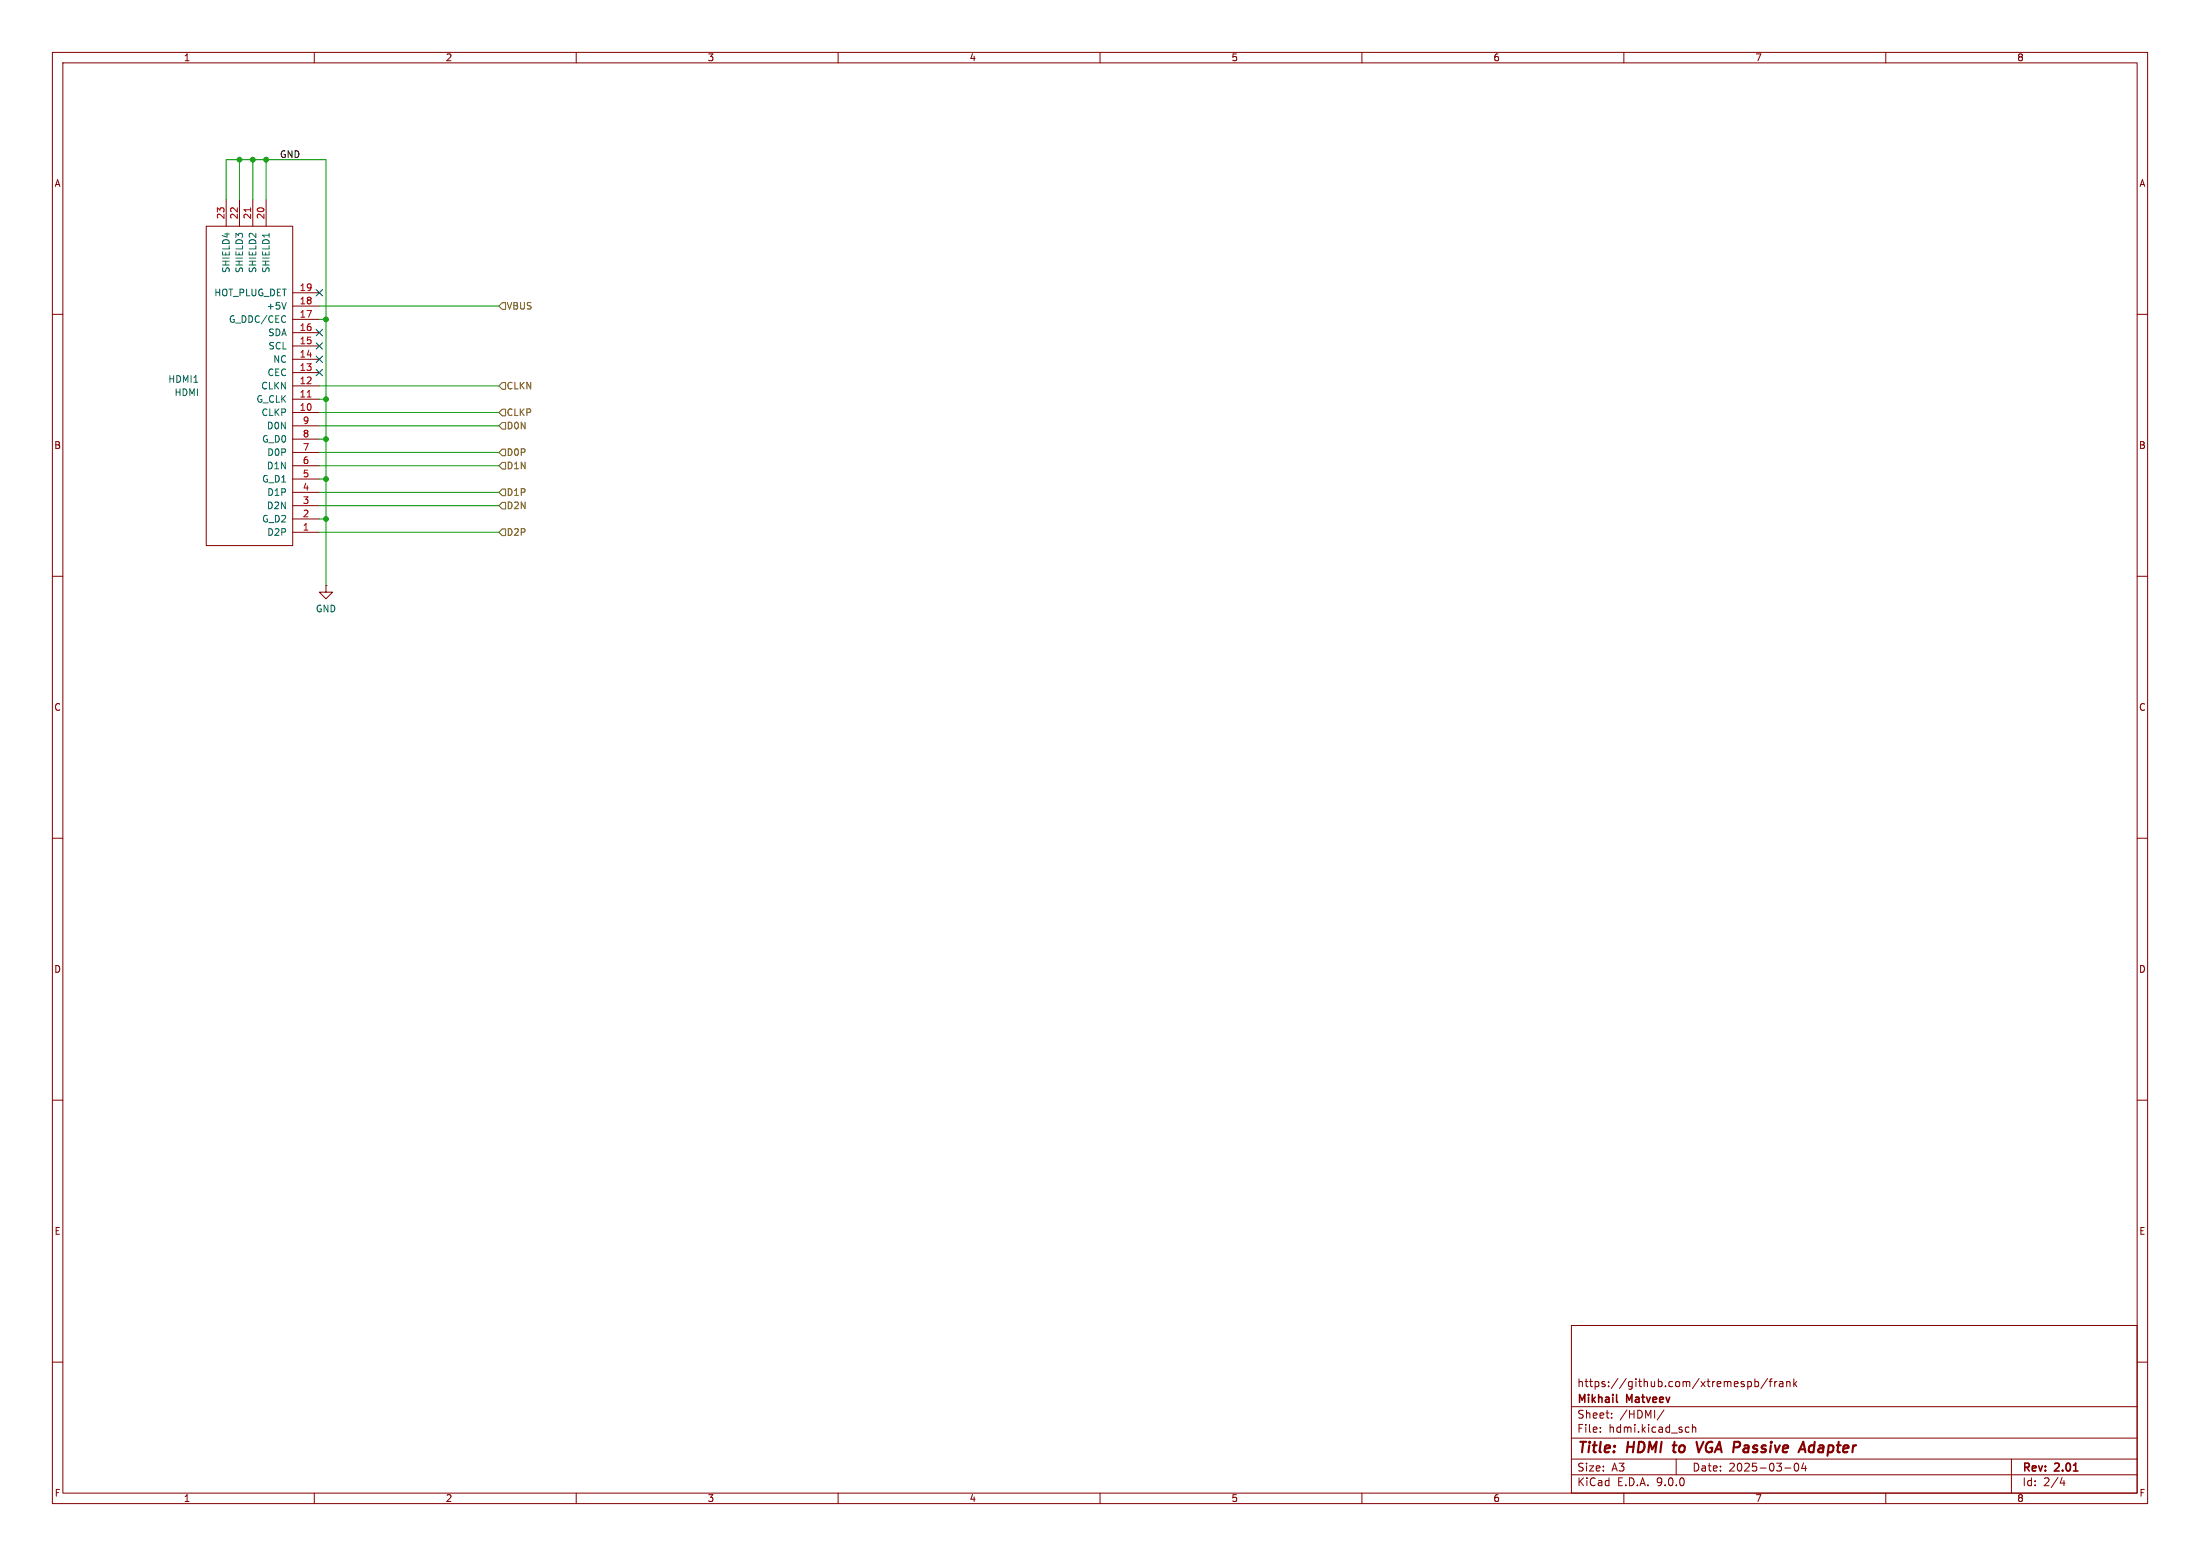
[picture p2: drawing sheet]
<svg xmlns="http://www.w3.org/2000/svg" width="420mm" height="297mm" viewBox="0 0 420 297" stroke-linecap="round" stroke-linejoin="round" font-family="sans-serif">
<g fill="none" stroke="#840000" stroke-width=".19">
<path d="M10 10h400v277h-400zM12 12h396v273h-396zM60 10v2M110 10v2M160 10v2M210 10v2M260 10v2M310 10v2M360 10v2M43.2 38.1v5.1M45.7 38.1v5.1M48.3 38.1v5.1"/>
<path d="M50.8 38.1v5.1M39.4 43.2h16.5v60.9h-16.5zM55.9 58.4h5.1M55.9 55.9h5.1M10 60h2M55.9 78.7h5.1M55.9 76.2h5.1M55.9 73.7h5.1M55.9 71.1h5.1M55.9 68.6h5.1M55.9 66h5.1M55.9 63.5h5.1"/>
<path d="M55.9 61h5.1M408 60h2M55.9 99.1h5.1M55.9 96.5h5.1M55.9 94h5.1M55.9 91.4h5.1M55.9 88.9h5.1M55.9 86.4h5.1M55.9 83.8h5.1M55.9 81.3h5.1M10 110h2M55.9 101.6h5.1"/>
<path d="M62.2 111.8v1.2h1.3l-1.3 1.3-1.2-1.3h1.2M62.2 111.8h.1M408 110h2M10 160h2M408 160h2M10 210h2M408 210h2M300 253h108v32h-108zM10 260h2M300 278.5h108M300 274.5h108M300 268.5h108"/>
<path d="M305.5 273.2v.2M305.5 272.5v.1M307.7 270.5v.2M307.7 269.8v.1M317.7 269.1l-1.3 1.9M320 278.5v3M322 272.4l.4 .1M322.4 273.3l-.4 .1M323.1 272.5l.2-.1 .4 .1v.9M323.1 271.9v1.5M333.7 263.8l.4-.1 .3 .3-.2 .6h-.5M335 263.8l.4-.1 .3 .3-.1 .6h-.6"/>
<path d="M335 263.2v1.5M337.4 263.1l-1.2 1.9M337.7 263.7h.6M338.3 263.2l-.4 .2v1.3M338.8 263.7v1M339.2 263.7l-.3 .1-.1 .2M339.7 263.8h.6l.1 .9M340.4 264l-.5 .1a.29 .29 0 0 0-.2 .3 .29 .29 0 0 0 .2 .3l.5-.1M341.1 263.8l.2-.1 .4 .1v.9M341.1 263.7v1M342.4 263.2v1.5M342.6 264.1l.4 .6"/>
<path d="M342.7 279.4l.2-.1a.8 .8 0 0 1 .5 .7 .8 .8 0 0 1-.5 .8l-.2-.2-.2-.4zM343 263.7l-.6 .6M344.3 279.2l-.4 1.1h1M344.7 279.8v1M384 278.5v6.5M408 260h2M60 285v2M110 285v2M160 285v2M210 285v2M260 285v2M300 281.5h108"/>
<path d="M310 285v2M340.7 280.2h1.2M360 285v2M393.7 282l-.4 1.1h.9M394 282.6v1"/>
</g>
<path d="M319.3 275.9h.8M319.7 275.2l-.2 1.7 .2 .3M323.9 275.2l.4 2 .9-2M346.2 275.9a.66 .66 0 0 0-.8 .4v.7l.2 .2h.4" fill="none" stroke="#840000" stroke-width=".4"/>
<path d="M308.6 267.5l.2 .2" fill="none" stroke="#840000" stroke-width=".3"/>
<path d="M47.8 39.7v.7M58.7 75.8h.7" fill="none" stroke="#a90000" stroke-width=".19"/>
<path d="M51.4 44.5v.8M54.6 57.7l-.4 1.3" fill="none" stroke="#006464" stroke-width=".19"/>
<path d="M95.9 57.8h.6v1.3h-.6l-.7-.7zM95.9 78.1h.6v1.3h-.6l-.7-.7zM95.9 73h.6v1.3h-.6l-.7-.6zM95.9 80.6h.6v1.3h-.6l-.7-.6zM95.9 88.3h.6v1.2h-.6l-.7-.6zM95.9 85.7h.6v1.3h-.6l-.7-.6zM95.9 95.9h.6v1.3h-.6l-.7-.7zM95.9 93.3h.6v1.3h-.6l-.7-.6zM95.9 101h.6v1.2h-.6l-.7-.6z" fill="none" stroke="#725600" stroke-width=".19"/>
<g fill="none" stroke="#009600" stroke-width=".19">
<path d="M43.2 38.1v-7.6h19v81.3M45.7 30.5v7.6M48.3 30.5v7.6M50.8 30.5v7.6M61 58.4h34.2M61 78.7h34.2M61 61h1.2M61 76.2h1.2M61 73.7h34.2M61 91.4h1.2M61 83.8h1.2M61 86.4h34.2"/>
<path d="M61 94h34.2M61 81.3h34.2M61 88.9h34.2M61 96.5h34.2M61 99.1h1.2M61 101.6h34.2"/>
</g>
<path d="M60.4 55.3l1.2 1.2M61.6 55.3l-1.2 1.2M60.4 70.5l1.2 1.2M60.4 62.9l1.2 1.2M60.4 68l1.2 1.2M60.4 65.4l1.2 1.2M61.6 70.5l-1.2 1.2M61.6 62.9l-1.2 1.2M61.6 68l-1.2 1.2M61.6 65.4l-1.2 1.2" fill="none" stroke="#000084" stroke-width=".19"/>
<g fill="#009600" stroke="#009600" stroke-width=".19">
<circle cx="45.7" cy="30.5" r=".46"/>
<circle cx="62.2" cy="91.4" r=".46"/>
<circle cx="62.2" cy="99.1" r=".46"/>
<circle cx="62.2" cy="61" r=".46"/>
<circle cx="62.2" cy="76.2" r=".46"/>
<circle cx="62.2" cy="83.8" r=".46"/>
<circle cx="50.8" cy="30.5" r=".46"/>
<circle cx="48.3" cy="30.5" r=".46"/>
</g>
<g font-size="2.8" fill="#840000">
<text x="301" y="277.9">Title:</text>
<text x="310.6" y="277.9">HDMI</text>
<text x="320.3" y="277.9">to</text>
<text x="325.6" y="277.9">VGA Passive</text>
<text x="346.9" y="277.9">Adapter</text>
</g>
<g font-size="2.1" fill="#840000">
<text x="301" y="268.2">Mikhail</text>
<text x="301" y="265">https://github.com/xtremespb/frank</text>
<text x="310.6" y="268.2">Matveev</text>
<text x="301" y="273.7">File:</text>
<text x="301" y="271">Sheet:</text>
<text x="307.1" y="273.7">hdmi.kicad_sch</text>
<text x="309.2" y="271">/HDMI/</text>
<text x="301" y="281.1">Size:</text>
<text x="307.6" y="281.1">A3</text>
<text x="323" y="281.1">Date:</text>
<text x="330" y="281.1">2025-03-04</text>
<text x="386" y="281.3">Rev:</text>
<text x="392.4" y="281.3">2.01</text>
<text x="301" y="283.9">KiCad</text>
<text x="308.7" y="283.9">E.D.A.</text>
<text x="316.3" y="283.9">9.0.0</text>
<text x="386" y="283.9">Id:</text>
<text x="390.1" y="283.9">2/4</text>
</g>
<g font-size="1.8" fill="#840000">
<text x="35" y="11.9">1</text>
<text x="85" y="11.9">2</text>
<text x="135" y="11.9">3</text>
<text x="185" y="11.9">4</text>
<text x="235" y="11.9">5</text>
<text x="285" y="11.9">6</text>
<text x="335" y="11.9">7</text>
<text x="385" y="11.9">8</text>
<text x="10.3" y="35.9">A</text>
<text x="408.3" y="35.9">A</text>
<text x="10.3" y="85.9">B</text>
<text x="408.2" y="85.9">B</text>
<text x="10.3" y="135.9">C</text>
<text x="408.2" y="135.9">C</text>
<text x="10.3" y="185.9">D</text>
<text x="408.2" y="185.9">D</text>
<text x="10.3" y="235.9">E</text>
<text x="408.3" y="235.9">E</text>
<text x="10.3" y="285.9">F</text>
<text x="35" y="286.9">1</text>
<text x="85" y="286.9">2</text>
<text x="135" y="286.9">3</text>
<text x="185" y="286.9">4</text>
<text x="235" y="286.9">5</text>
<text x="285" y="286.9">6</text>
<text x="335" y="286.9">7</text>
<text x="385" y="286.9">8</text>
<text x="408.3" y="285.9">F</text>
</g>
<text font-size="1.8" fill="#0f0f0f" x="53.3" y="30.2">GND</text>
<g font-size="1.8" fill="#a90000">
<text x="42.9" y="42" transform="rotate(-90 42.9 42)">23</text>
<text x="45.5" y="42" transform="rotate(-90 45.5 42)">22</text>
<text x="48" y="42" transform="rotate(-90 48 42)">21</text>
<text x="50.5" y="42" transform="rotate(-90 50.5 42)">20</text>
<text x="57.1" y="58.2">18</text>
<text x="57.1" y="55.6">19</text>
<text x="57.1" y="65.8">15</text>
<text x="57.1" y="63.2">16</text>
<text x="57.1" y="60.7">17</text>
<text x="57.1" y="70.9">13</text>
<text x="57.1" y="68.3">14</text>
<text x="57.1" y="75.9">11</text>
<text x="57.1" y="73.4">12</text>
<text x="57.1" y="78.5">10</text>
<text x="57.7" y="83.6">8</text>
<text x="57.7" y="81">9</text>
<text x="57.7" y="88.6">6</text>
<text x="57.7" y="86.1">7</text>
<text x="57.7" y="93.7">4</text>
<text x="57.7" y="91.2">5</text>
<text x="57.7" y="101.3">1</text>
<text x="57.7" y="98.8">2</text>
<text x="57.7" y="96.3">3</text>
</g>
<g font-size="1.8" fill="#006464">
<text x="44" y="52.2" transform="rotate(-90 44 52.2)">SHIELD4</text>
<text x="46.6" y="52.2" transform="rotate(-90 46.6 52.2)">SHIELD3</text>
<text x="49.1" y="52.2" transform="rotate(-90 49.1 52.2)">SHIELD2</text>
<text x="51.7" y="52.2" transform="rotate(-90 51.7 52.2)">SHIELD1</text>
<text x="40.8" y="56.7">HOT_PLUG_DET</text>
<text x="50.8" y="59.3">+5V</text>
<text x="43.6" y="61.8">G_DDC/CEC</text>
<text x="51.1" y="64.4">SDA</text>
<text x="51" y="72">CEC</text>
<text x="51.2" y="66.9">SCL</text>
<text x="52.1" y="69.4">NC</text>
<text x="32" y="73.3">HDMI1</text>
<text x="33.2" y="75.8">HDMI</text>
<text x="48.9" y="77.1">G_CLK</text>
<text x="49.8" y="74.5">CLKN</text>
<text x="49.8" y="79.6">CLKP</text>
<text x="50.9" y="82.1">D0N</text>
<text x="49.9" y="84.7">G_D0</text>
<text x="50.9" y="89.8">D1N</text>
<text x="50.9" y="87.2">D0P</text>
<text x="49.9" y="92.3">G_D1</text>
<text x="50.9" y="94.8">D1P</text>
<text x="49.9" y="99.9">G_D2</text>
<text x="50.9" y="97.4">D2N</text>
<text x="50.9" y="102.5">D2P</text>
<text x="60.2" y="117.1">GND</text>
</g>
<g font-size="1.8" fill="#725600">
<text x="96.6" y="59.3">VBUS</text>
<text x="96.6" y="74.5">CLKN</text>
<text x="96.6" y="82.1">D0N</text>
<text x="96.6" y="79.6">CLKP</text>
<text x="96.6" y="89.8">D1N</text>
<text x="96.6" y="87.2">D0P</text>
<text x="96.6" y="94.8">D1P</text>
<text x="96.6" y="97.4">D2N</text>
<text x="96.6" y="102.5">D2P</text>
</g>
</svg>
